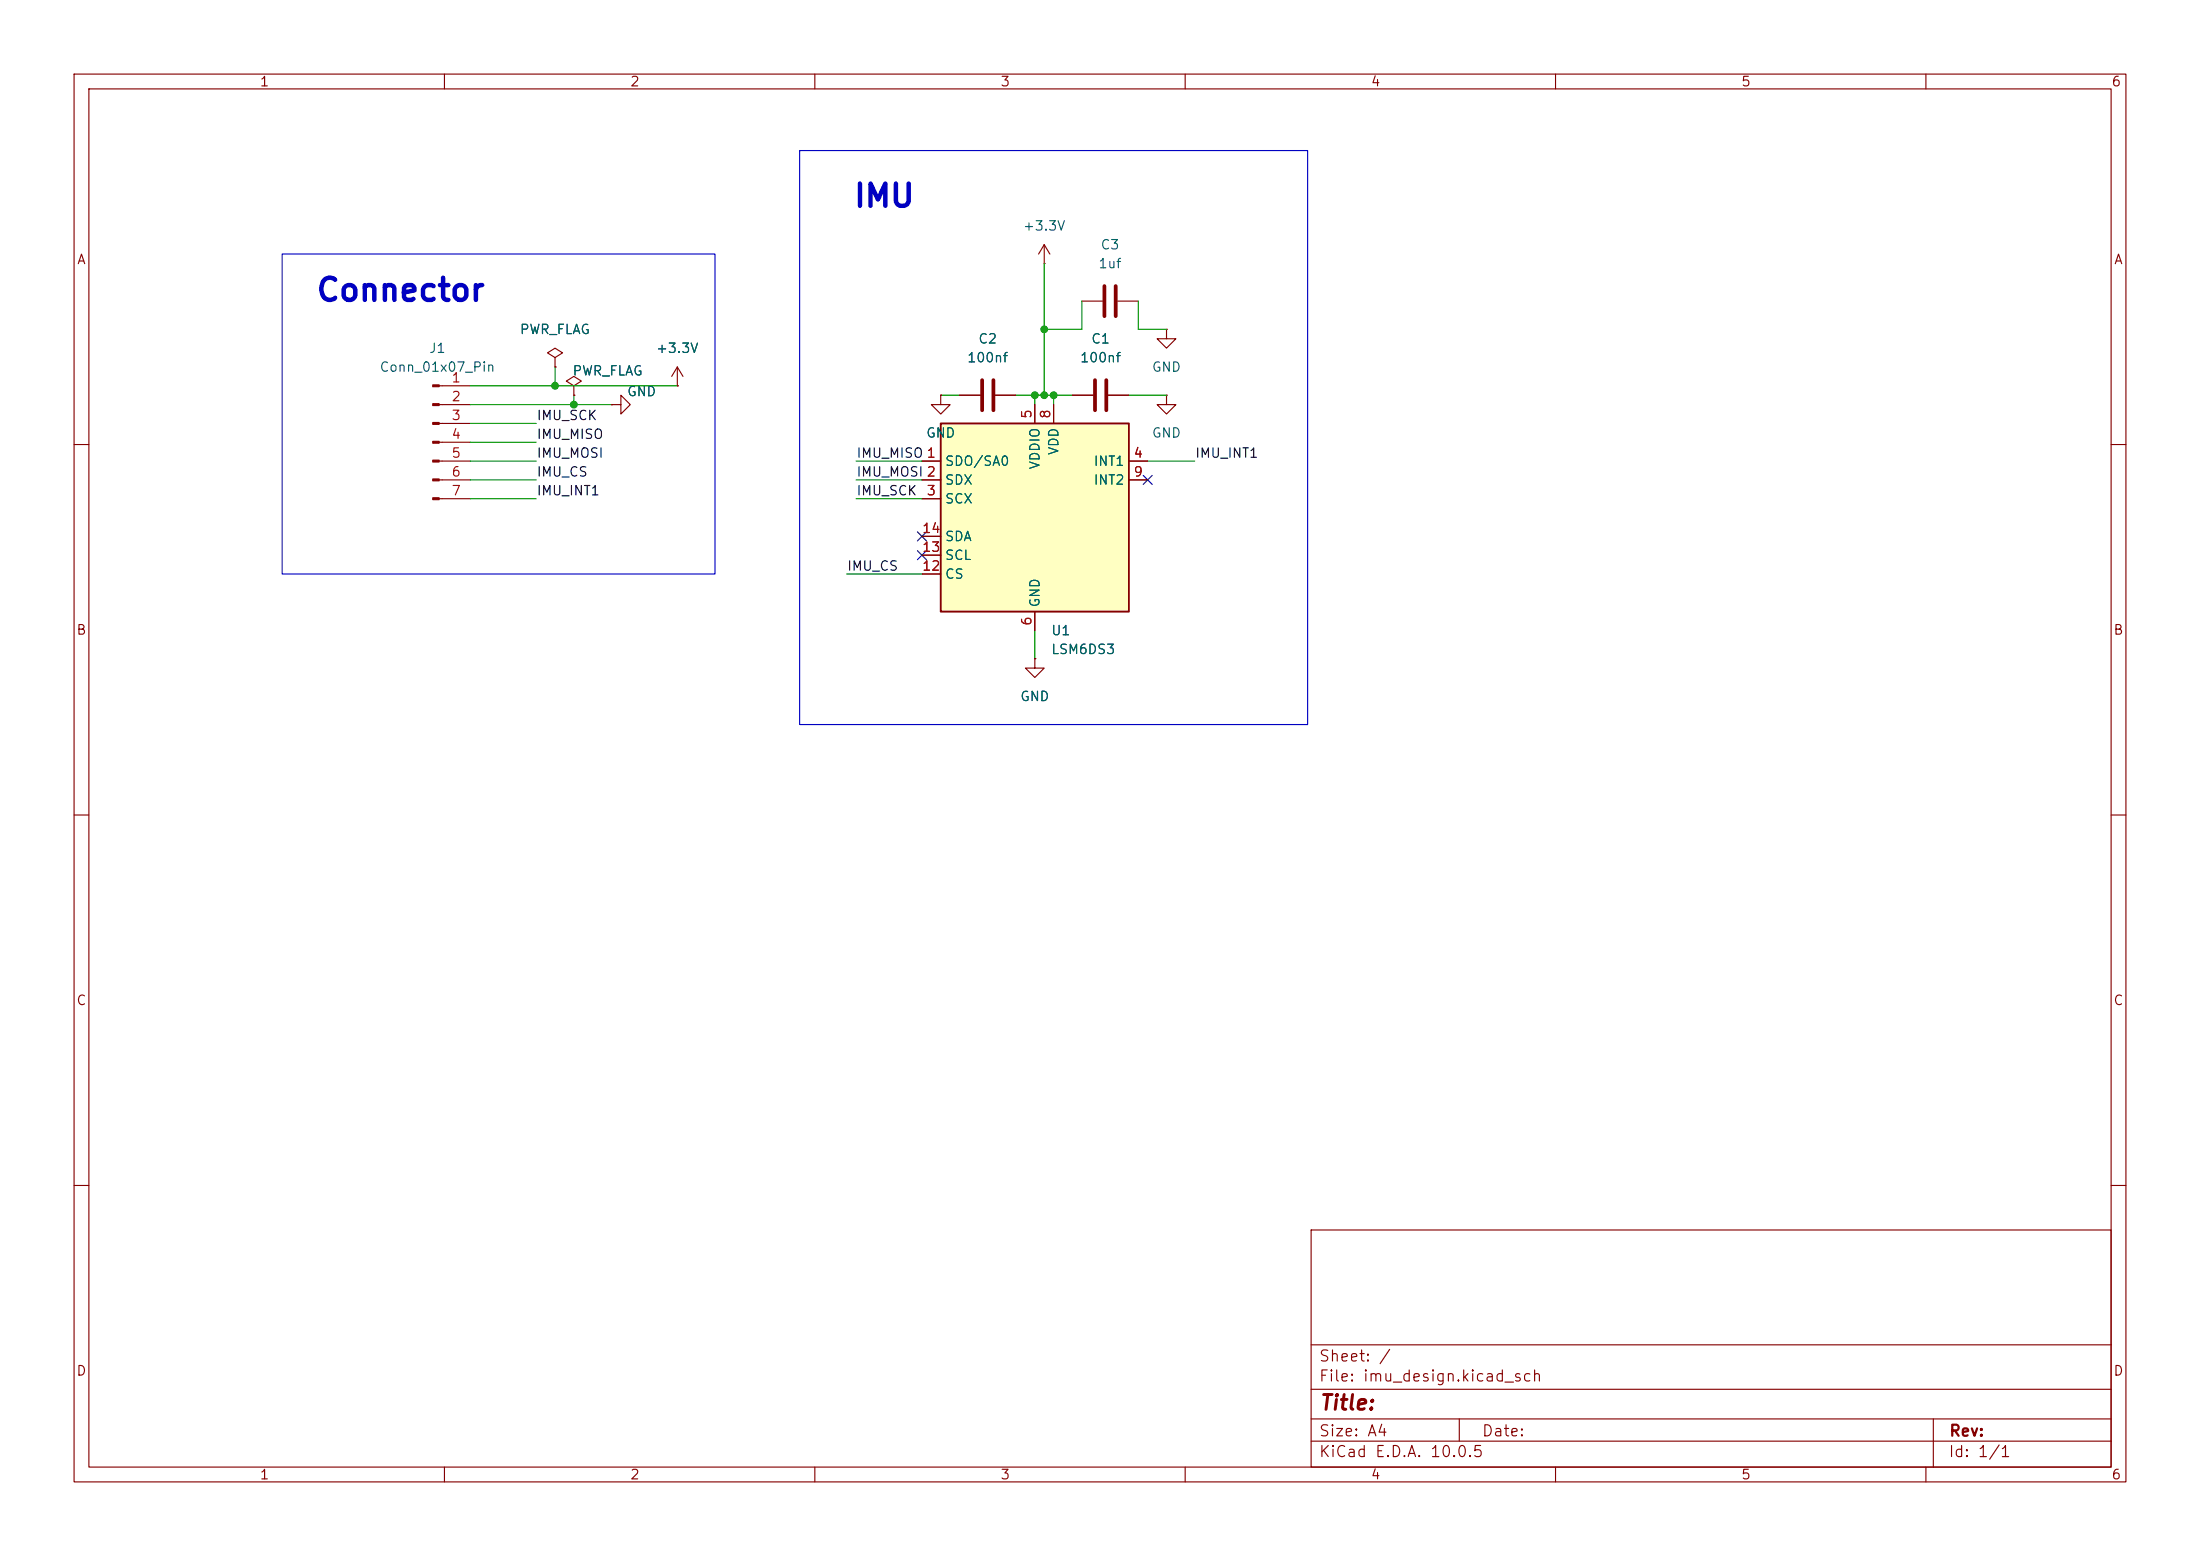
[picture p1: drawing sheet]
(kicad_sch
 (version 20260306)
 (generator "eeschema")
 (generator_version "10.0")
 (paper "A4")
 (lib_symbols
  (symbol "Connector:Conn_01x07_Pin"
   (pin_names
    (offset 1.016) (hide yes)) (exclude_from_sim no) (in_bom yes) (on_board yes)
   (in_pos_files yes)
   (duplicate_pin_numbers_are_jumpers no)
   (property "Reference" "J" (at 0 10.16 0) (show_name no) (do_not_autoplace no) (effects (font (size 1.27 1.27))))
   (property "Value" "Conn_01x07_Pin" (at 0 -10.16 0) (show_name no) (do_not_autoplace no) (effects (font (size 1.27 1.27))))
   (property "Footprint" "" (at 0 0 0) (show_name no) (do_not_autoplace no) (hide yes) (effects (font (size 1.27 1.27))))
   (property "Datasheet" "" (at 0 0 0) (show_name no) (do_not_autoplace no) (hide yes) (effects (font (size 1.27 1.27))))
   (property "Description" "Generic connector, single row, 01x07, script generated" (at 0 0 0) (show_name no) (do_not_autoplace no) (hide yes) (effects (font (size 1.27 1.27))))
   (property "ki_locked" "" (at 0 0 0) (show_name no) (do_not_autoplace no) (effects (font (size 1.27 1.27))))
   (symbol "Conn_01x07_Pin_1_1"
    (rectangle (start 0.8636 7.747) (end 0 7.493) (stroke (width 0.1524) (type default)) (fill (type outline)))
    (rectangle (start 0.8636 5.207) (end 0 4.953) (stroke (width 0.1524) (type default)) (fill (type outline)))
    (rectangle (start 0.8636 2.667) (end 0 2.413) (stroke (width 0.1524) (type default)) (fill (type outline)))
    (rectangle (start 0.8636 0.127) (end 0 -0.127) (stroke (width 0.1524) (type default)) (fill (type outline)))
    (rectangle (start 0.8636 -2.413) (end 0 -2.667) (stroke (width 0.1524) (type default)) (fill (type outline)))
    (rectangle (start 0.8636 -4.953) (end 0 -5.207) (stroke (width 0.1524) (type default)) (fill (type outline)))
    (rectangle (start 0.8636 -7.493) (end 0 -7.747) (stroke (width 0.1524) (type default)) (fill (type outline)))
    (polyline (pts (xy 1.27 7.62) (xy 0.8636 7.62)) (stroke (width 0.1524) (type default)) (fill (type none)))
    (polyline (pts (xy 1.27 5.08) (xy 0.8636 5.08)) (stroke (width 0.1524) (type default)) (fill (type none)))
    (polyline (pts (xy 1.27 2.54) (xy 0.8636 2.54)) (stroke (width 0.1524) (type default)) (fill (type none)))
    (polyline (pts (xy 1.27 0) (xy 0.8636 0)) (stroke (width 0.1524) (type default)) (fill (type none)))
    (polyline (pts (xy 1.27 -2.54) (xy 0.8636 -2.54)) (stroke (width 0.1524) (type default)) (fill (type none)))
    (polyline (pts (xy 1.27 -5.08) (xy 0.8636 -5.08)) (stroke (width 0.1524) (type default)) (fill (type none)))
    (polyline (pts (xy 1.27 -7.62) (xy 0.8636 -7.62)) (stroke (width 0.1524) (type default)) (fill (type none)))
    (pin passive line (at 5.08 7.62 180) (length 3.81) (name "Pin_1" (effects (font (size 1.27 1.27)))) (number "1" (effects (font (size 1.27 1.27)))))
    (pin passive line (at 5.08 5.08 180) (length 3.81) (name "Pin_2" (effects (font (size 1.27 1.27)))) (number "2" (effects (font (size 1.27 1.27)))))
    (pin passive line (at 5.08 2.54 180) (length 3.81) (name "Pin_3" (effects (font (size 1.27 1.27)))) (number "3" (effects (font (size 1.27 1.27)))))
    (pin passive line (at 5.08 0 180) (length 3.81) (name "Pin_4" (effects (font (size 1.27 1.27)))) (number "4" (effects (font (size 1.27 1.27)))))
    (pin passive line (at 5.08 -2.54 180) (length 3.81) (name "Pin_5" (effects (font (size 1.27 1.27)))) (number "5" (effects (font (size 1.27 1.27)))))
    (pin passive line (at 5.08 -5.08 180) (length 3.81) (name "Pin_6" (effects (font (size 1.27 1.27)))) (number "6" (effects (font (size 1.27 1.27)))))
    (pin passive line (at 5.08 -7.62 180) (length 3.81) (name "Pin_7" (effects (font (size 1.27 1.27)))) (number "7" (effects (font (size 1.27 1.27))))))
   (embedded_fonts no))
  (symbol "Device:C"
   (pin_numbers (hide yes))
   (pin_names
    (offset 0.254)) (exclude_from_sim no) (in_bom yes) (on_board yes)
   (in_pos_files yes)
   (duplicate_pin_numbers_are_jumpers no)
   (property "Reference" "C" (at 0.635 2.54 0) (show_name no) (do_not_autoplace no) (effects (font (size 1.27 1.27)) (justify left)))
   (property "Value" "C" (at 0.635 -2.54 0) (show_name no) (do_not_autoplace no) (effects (font (size 1.27 1.27)) (justify left)))
   (property "Footprint" "" (at 0.9652 -3.81 0) (show_name no) (do_not_autoplace no) (hide yes) (effects (font (size 1.27 1.27))))
   (property "Datasheet" "" (at 0 0 0) (show_name no) (do_not_autoplace no) (hide yes) (effects (font (size 1.27 1.27))))
   (property "Description" "Unpolarized capacitor" (at 0 0 0) (show_name no) (do_not_autoplace no) (hide yes) (effects (font (size 1.27 1.27))))
   (symbol "C_0_1"
    (polyline (pts (xy -2.032 0.762) (xy 2.032 0.762)) (stroke (width 0.508) (type default)) (fill (type none)))
    (polyline (pts (xy -2.032 -0.762) (xy 2.032 -0.762)) (stroke (width 0.508) (type default)) (fill (type none))))
   (symbol "C_1_1"
    (pin passive line (at 0 3.81 270) (length 2.794) (name "" (effects (font (size 1.27 1.27)))) (number "1" (effects (font (size 1.27 1.27)))))
    (pin passive line (at 0 -3.81 90) (length 2.794) (name "" (effects (font (size 1.27 1.27)))) (number "2" (effects (font (size 1.27 1.27))))))
   (embedded_fonts no))
  (symbol "Sensor_Motion:LSM6DS3" (exclude_from_sim no) (in_bom yes) (on_board yes)
   (in_pos_files yes)
   (duplicate_pin_numbers_are_jumpers no)
   (property "Reference" "U" (at -11.43 15.24 0) (show_name no) (do_not_autoplace no) (effects (font (size 1.27 1.27)) (justify left)))
   (property "Value" "LSM6DS3" (at -11.43 12.7 0) (show_name no) (do_not_autoplace no) (effects (font (size 1.27 1.27)) (justify left bottom)))
   (property "Footprint" "Package_LGA:LGA-14_3x2.5mm_P0.5mm_LayoutBorder3x4y" (at -10.16 -17.78 0) (show_name no) (do_not_autoplace no) (hide yes) (effects (font (size 1.27 1.27)) (justify left)))
   (property "Datasheet" "https://www.st.com/resource/en/datasheet/lsm6ds3tr-c.pdf" (at 2.54 -16.51 0) (show_name no) (do_not_autoplace no) (hide yes) (effects (font (size 1.27 1.27))))
   (property "Description" "I2C/SPI, iNEMO inertial module: always-on 3D accelerometer and 3D gyroscope" (at 0 0 0) (show_name no) (do_not_autoplace no) (hide yes) (effects (font (size 1.27 1.27))))
   (symbol "LSM6DS3_0_1"
    (rectangle (start -12.7 12.7) (end 12.7 -12.7) (stroke (width 0.254) (type default)) (fill (type background))))
   (symbol "LSM6DS3_1_1"
    (pin bidirectional line (at -15.24 7.62 0) (length 2.54) (name "SDO/SA0" (effects (font (size 1.27 1.27)))) (number "1" (effects (font (size 1.27 1.27)))))
    (pin bidirectional line (at -15.24 5.08 0) (length 2.54) (name "SDX" (effects (font (size 1.27 1.27)))) (number "2" (effects (font (size 1.27 1.27)))))
    (pin input line (at -15.24 2.54 0) (length 2.54) (name "SCX" (effects (font (size 1.27 1.27)))) (number "3" (effects (font (size 1.27 1.27)))))
    (pin output line (at 15.24 7.62 180) (length 2.54) (name "INT1" (effects (font (size 1.27 1.27)))) (number "4" (effects (font (size 1.27 1.27)))))
    (pin power_in line (at 0 15.24 270) (length 2.54) (name "VDDIO" (effects (font (size 1.27 1.27)))) (number "5" (effects (font (size 1.27 1.27)))))
    (pin power_in line (at 0 -15.24 90) (length 2.54) (name "GND" (effects (font (size 1.27 1.27)))) (number "6" (effects (font (size 1.27 1.27)))))
    (pin passive line (at 0 -15.24 90) (length 2.54) (hide yes) (name "GND" (effects (font (size 1.27 1.27)))) (number "7" (effects (font (size 1.27 1.27)))))
    (pin power_in line (at 2.54 15.24 270) (length 2.54) (name "VDD" (effects (font (size 1.27 1.27)))) (number "8" (effects (font (size 1.27 1.27)))))
    (pin output line (at 15.24 5.08 180) (length 2.54) (name "INT2" (effects (font (size 1.27 1.27)))) (number "9" (effects (font (size 1.27 1.27)))))
    (pin no_connect line (at 12.7 -5.08 180) (length 3.81) (hide yes) (name "NC" (effects (font (size 1.27 1.27)))) (number "10" (effects (font (size 1.27 1.27)))))
    (pin no_connect line (at 12.7 -2.54 180) (length 3.81) (hide yes) (name "NC" (effects (font (size 1.27 1.27)))) (number "11" (effects (font (size 1.27 1.27)))))
    (pin input line (at -15.24 -7.62 0) (length 2.54) (name "CS" (effects (font (size 1.27 1.27)))) (number "12" (effects (font (size 1.27 1.27)))))
    (pin input line (at -15.24 -5.08 0) (length 2.54) (name "SCL" (effects (font (size 1.27 1.27)))) (number "13" (effects (font (size 1.27 1.27)))))
    (pin bidirectional line (at -15.24 -2.54 0) (length 2.54) (name "SDA" (effects (font (size 1.27 1.27)))) (number "14" (effects (font (size 1.27 1.27))))))
   (embedded_fonts no))
  (symbol "power:+3.3V"
   (power global)
   (pin_numbers (hide yes))
   (pin_names
    (offset 0) (hide yes)) (exclude_from_sim no) (in_bom yes) (on_board yes)
   (in_pos_files yes)
   (duplicate_pin_numbers_are_jumpers no)
   (property "Reference" "#PWR" (at 0 -3.81 0) (show_name no) (do_not_autoplace no) (hide yes) (effects (font (size 1.27 1.27))))
   (property "Value" "+3.3V" (at 0 3.556 0) (show_name no) (do_not_autoplace no) (effects (font (size 1.27 1.27))))
   (property "Footprint" "" (at 0 0 0) (show_name no) (do_not_autoplace no) (hide yes) (effects (font (size 1.27 1.27))))
   (property "Datasheet" "" (at 0 0 0) (show_name no) (do_not_autoplace no) (hide yes) (effects (font (size 1.27 1.27))))
   (property "Description" "Power symbol creates a global label with name \"+3.3V\"" (at 0 0 0) (show_name no) (do_not_autoplace no) (hide yes) (effects (font (size 1.27 1.27))))
   (symbol "+3.3V_0_1"
    (polyline (pts (xy -0.762 1.27) (xy 0 2.54)) (stroke (width 0) (type default)) (fill (type none)))
    (polyline (pts (xy 0 2.54) (xy 0.762 1.27)) (stroke (width 0) (type default)) (fill (type none)))
    (polyline (pts (xy 0 0) (xy 0 2.54)) (stroke (width 0) (type default)) (fill (type none))))
   (symbol "+3.3V_1_1"
    (pin power_in line (at 0 0 90) (length 0) (name "" (effects (font (size 1.27 1.27)))) (number "1" (effects (font (size 1.27 1.27))))))
   (embedded_fonts no))
  (symbol "power:GND"
   (power global)
   (pin_numbers (hide yes))
   (pin_names
    (offset 0) (hide yes)) (exclude_from_sim no) (in_bom yes) (on_board yes)
   (in_pos_files yes)
   (duplicate_pin_numbers_are_jumpers no)
   (property "Reference" "#PWR" (at 0 -6.35 0) (show_name no) (do_not_autoplace no) (hide yes) (effects (font (size 1.27 1.27))))
   (property "Value" "GND" (at 0 -3.81 0) (show_name no) (do_not_autoplace no) (effects (font (size 1.27 1.27))))
   (property "Footprint" "" (at 0 0 0) (show_name no) (do_not_autoplace no) (hide yes) (effects (font (size 1.27 1.27))))
   (property "Datasheet" "" (at 0 0 0) (show_name no) (do_not_autoplace no) (hide yes) (effects (font (size 1.27 1.27))))
   (property "Description" "Power symbol creates a global label with name \"GND\" , ground" (at 0 0 0) (show_name no) (do_not_autoplace no) (hide yes) (effects (font (size 1.27 1.27))))
   (symbol "GND_0_1"
    (polyline (pts (xy 0 0) (xy 0 -1.27) (xy 1.27 -1.27) (xy 0 -2.54) (xy -1.27 -1.27) (xy 0 -1.27)) (stroke (width 0) (type default)) (fill (type none))))
   (symbol "GND_1_1"
    (pin power_in line (at 0 0 270) (length 0) (name "" (effects (font (size 1.27 1.27)))) (number "1" (effects (font (size 1.27 1.27))))))
   (embedded_fonts no))
  (symbol "power:PWR_FLAG"
   (power global)
   (pin_numbers (hide yes))
   (pin_names
    (offset 0) (hide yes)) (exclude_from_sim no) (in_bom yes) (on_board yes)
   (in_pos_files yes)
   (duplicate_pin_numbers_are_jumpers no)
   (property "Reference" "#FLG" (at 0 1.905 0) (show_name no) (do_not_autoplace no) (hide yes) (effects (font (size 1.27 1.27))))
   (property "Value" "PWR_FLAG" (at 0 3.81 0) (show_name no) (do_not_autoplace no) (effects (font (size 1.27 1.27))))
   (property "Footprint" "" (at 0 0 0) (show_name no) (do_not_autoplace no) (hide yes) (effects (font (size 1.27 1.27))))
   (property "Datasheet" "" (at 0 0 0) (show_name no) (do_not_autoplace no) (hide yes) (effects (font (size 1.27 1.27))))
   (property "Description" "Special symbol for telling ERC where power comes from" (at 0 0 0) (show_name no) (do_not_autoplace no) (hide yes) (effects (font (size 1.27 1.27))))
   (symbol "PWR_FLAG_0_0"
    (pin power_out line (at 0 0 90) (length 0) (name "" (effects (font (size 1.27 1.27)))) (number "1" (effects (font (size 1.27 1.27))))))
   (symbol "PWR_FLAG_0_1"
    (polyline (pts (xy 0 0) (xy 0 1.27) (xy -1.016 1.905) (xy 0 2.54) (xy 1.016 1.905) (xy 0 1.27)) (stroke (width 0) (type default)) (fill (type none))))
   (embedded_fonts no)))
 (rectangle
  (start 107.95 20.32)
  (end 176.53 97.79)
  (stroke (width 0) (type default))
  (fill (type none)))
 (rectangle
  (start 38.1 34.29)
  (end 96.52 77.47)
  (stroke (width 0) (type default))
  (fill (type none)))
 (text "Connector"
  (exclude_from_sim no)
  (at 54.102 39.37 0)
  (effects (font (size 3 3) (thickness 0.6)
    (bold yes))))
 (text "IMU"
  (exclude_from_sim no)
  (at 119.38 26.67 0)
  (effects (font (size 3 3) (thickness 0.6)
    (bold yes))))
 (junction
  (at 142.24 53.34)
  (diameter 0)
  (color 0 0 0 0))
 (junction
  (at 139.7 53.34)
  (diameter 0)
  (color 0 0 0 0))
 (junction
  (at 140.97 53.34)
  (diameter 0)
  (color 0 0 0 0))
 (junction
  (at 77.47 54.61)
  (diameter 0)
  (color 0 0 0 0))
 (junction
  (at 74.93 52.07)
  (diameter 0)
  (color 0 0 0 0))
 (junction
  (at 140.97 44.45)
  (diameter 0)
  (color 0 0 0 0))
 (no_connect
  (at 154.94 64.77))
 (no_connect
  (at 124.46 74.93))
 (no_connect
  (at 124.46 72.39))
 (wire
  (pts (xy 74.93 49.53) (xy 74.93 52.07))
  (stroke (width 0) (type default)))
 (wire
  (pts (xy 63.5 57.15) (xy 72.39 57.15))
  (stroke (width 0) (type default)))
 (wire
  (pts (xy 153.67 44.45) (xy 157.48 44.45))
  (stroke (width 0) (type default)))
 (wire
  (pts (xy 63.5 54.61) (xy 77.47 54.61))
  (stroke (width 0) (type default)))
 (wire
  (pts (xy 140.97 35.56) (xy 140.97 44.45))
  (stroke (width 0) (type default)))
 (wire
  (pts (xy 137.16 53.34) (xy 139.7 53.34))
  (stroke (width 0) (type default)))
 (wire
  (pts (xy 140.97 53.34) (xy 139.7 53.34))
  (stroke (width 0) (type default)))
 (wire
  (pts (xy 77.47 53.34) (xy 77.47 54.61))
  (stroke (width 0) (type default)))
 (wire
  (pts (xy 139.7 53.34) (xy 139.7 54.61))
  (stroke (width 0) (type default)))
 (wire
  (pts (xy 142.24 54.61) (xy 142.24 53.34))
  (stroke (width 0) (type default)))
 (wire
  (pts (xy 77.47 54.61) (xy 82.55 54.61))
  (stroke (width 0) (type default)))
 (wire
  (pts (xy 115.57 67.31) (xy 124.46 67.31))
  (stroke (width 0) (type default)))
 (wire
  (pts (xy 63.5 52.07) (xy 74.93 52.07))
  (stroke (width 0) (type default)))
 (wire
  (pts (xy 146.05 40.64) (xy 146.05 44.45))
  (stroke (width 0) (type default)))
 (wire
  (pts (xy 142.24 53.34) (xy 144.78 53.34))
  (stroke (width 0) (type default)))
 (wire
  (pts (xy 74.93 52.07) (xy 91.44 52.07))
  (stroke (width 0) (type default)))
 (wire
  (pts (xy 63.5 64.77) (xy 72.39 64.77))
  (stroke (width 0) (type default)))
 (wire
  (pts (xy 115.57 64.77) (xy 124.46 64.77))
  (stroke (width 0) (type default)))
 (wire
  (pts (xy 153.67 40.64) (xy 153.67 44.45))
  (stroke (width 0) (type default)))
 (wire
  (pts (xy 140.97 44.45) (xy 140.97 53.34))
  (stroke (width 0) (type default)))
 (wire
  (pts (xy 63.5 67.31) (xy 72.39 67.31))
  (stroke (width 0) (type default)))
 (wire
  (pts (xy 63.5 62.23) (xy 72.39 62.23))
  (stroke (width 0) (type default)))
 (wire
  (pts (xy 63.5 59.69) (xy 72.39 59.69))
  (stroke (width 0) (type default)))
 (wire
  (pts (xy 152.4 53.34) (xy 157.48 53.34))
  (stroke (width 0) (type default)))
 (wire
  (pts (xy 140.97 44.45) (xy 146.05 44.45))
  (stroke (width 0) (type default)))
 (wire
  (pts (xy 127 53.34) (xy 129.54 53.34))
  (stroke (width 0) (type default)))
 (wire
  (pts (xy 139.7 85.09) (xy 139.7 88.9))
  (stroke (width 0) (type default)))
 (wire
  (pts (xy 114.3 77.47) (xy 124.46 77.47))
  (stroke (width 0) (type default)))
 (wire
  (pts (xy 154.94 62.23) (xy 161.29 62.23))
  (stroke (width 0) (type default)))
 (wire
  (pts (xy 115.57 62.23) (xy 124.46 62.23))
  (stroke (width 0) (type default)))
 (wire
  (pts (xy 142.24 53.34) (xy 140.97 53.34))
  (stroke (width 0) (type default)))
 (label "IMU_SCK"
  (at 72.39 57.15 0)
  (effects (font (size 1.27 1.27)) (justify left bottom)))
 (label "IMU_INT1"
  (at 72.39 67.31 0)
  (effects (font (size 1.27 1.27)) (justify left bottom)))
 (label "IMU_CS"
  (at 72.39 64.77 0)
  (effects (font (size 1.27 1.27)) (justify left bottom)))
 (label "IMU_MOSI"
  (at 115.57 64.77 0)
  (effects (font (size 1.27 1.27)) (justify left bottom)))
 (label "IMU_MISO"
  (at 115.57 62.23 0)
  (effects (font (size 1.27 1.27)) (justify left bottom)))
 (label "IMU_SCK"
  (at 115.57 67.31 0)
  (effects (font (size 1.27 1.27)) (justify left bottom)))
 (label "IMU_MOSI"
  (at 72.39 62.23 0)
  (effects (font (size 1.27 1.27)) (justify left bottom)))
 (label "IMU_MISO"
  (at 72.39 59.69 0)
  (effects (font (size 1.27 1.27)) (justify left bottom)))
 (label "IMU_CS"
  (at 114.3 77.47 0)
  (effects (font (size 1.27 1.27)) (justify left bottom)))
 (label "IMU_INT1"
  (at 161.29 62.23 0)
  (effects (font (size 1.27 1.27)) (justify left bottom)))
 (symbol
  (lib_id "power:PWR_FLAG")
  (at 74.93 49.53 0)
  (unit 1)
  (body_style 1)
  (exclude_from_sim no)
  (in_bom yes)
  (on_board yes)
  (in_pos_files yes)
  (dnp no)
  (fields_autoplaced yes)
  (property "Reference" "#FLG01" (at 74.93 47.625 0) (hide yes) (show_name no) (do_not_autoplace no) (effects (font (size 1.27 1.27))))
  (property "Value" "PWR_FLAG" (at 74.93 44.45 0) (show_name no) (do_not_autoplace no) (effects (font (size 1.27 1.27))))
  (property "Footprint" "" (at 74.93 49.53 0) (hide yes) (show_name no) (do_not_autoplace no) (effects (font (size 1.27 1.27))))
  (property "Datasheet" "" (at 74.93 49.53 0) (hide yes) (show_name no) (do_not_autoplace no) (effects (font (size 1.27 1.27))))
  (property "Description" "Special symbol for telling ERC where power comes from" (at 74.93 49.53 0) (hide yes) (show_name no) (do_not_autoplace no) (effects (font (size 1.27 1.27))))
  (pin "1"))
 (symbol
  (lib_id "power:GND")
  (at 157.48 53.34 0)
  (unit 1)
  (body_style 1)
  (exclude_from_sim no)
  (in_bom yes)
  (on_board yes)
  (in_pos_files yes)
  (dnp no)
  (fields_autoplaced yes)
  (property "Reference" "#PWR04" (at 157.48 59.69 0) (hide yes) (show_name no) (do_not_autoplace no) (effects (font (size 1.27 1.27))))
  (property "Value" "GND" (at 157.48 58.42 0) (show_name no) (do_not_autoplace no) (effects (font (size 1.27 1.27))))
  (property "Footprint" "" (at 157.48 53.34 0) (hide yes) (show_name no) (do_not_autoplace no) (effects (font (size 1.27 1.27))))
  (property "Datasheet" "" (at 157.48 53.34 0) (hide yes) (show_name no) (do_not_autoplace no) (effects (font (size 1.27 1.27))))
  (property "Description" "Power symbol creates a global label with name \"GND\" , ground" (at 157.48 53.34 0) (hide yes) (show_name no) (do_not_autoplace no) (effects (font (size 1.27 1.27))))
  (pin "1"))
 (symbol
  (lib_id "Sensor_Motion:LSM6DS3")
  (at 139.7 69.85 0)
  (unit 1)
  (body_style 1)
  (exclude_from_sim no)
  (in_bom yes)
  (on_board yes)
  (in_pos_files yes)
  (dnp no)
  (fields_autoplaced yes)
  (property "Reference" "U1" (at 141.8433 85.09 0) (show_name no) (do_not_autoplace no) (effects (font (size 1.27 1.27)) (justify left)))
  (property "Value" "LSM6DS3" (at 141.8433 87.63 0) (show_name no) (do_not_autoplace no) (effects (font (size 1.27 1.27)) (justify left)))
  (property "Footprint" "Package_LGA:LGA-14_3x2.5mm_P0.5mm_LayoutBorder3x4y" (at 129.54 87.63 0) (hide yes) (show_name no) (do_not_autoplace no) (effects (font (size 1.27 1.27)) (justify left)))
  (property "Datasheet" "https://www.st.com/resource/en/datasheet/lsm6ds3tr-c.pdf" (at 142.24 86.36 0) (hide yes) (show_name no) (do_not_autoplace no) (effects (font (size 1.27 1.27))))
  (property "Description" "I2C/SPI, iNEMO inertial module: always-on 3D accelerometer and 3D gyroscope" (at 139.7 69.85 0) (hide yes) (show_name no) (do_not_autoplace no) (effects (font (size 1.27 1.27))))
  (pin "9")
  (pin "14")
  (pin "7")
  (pin "8")
  (pin "4")
  (pin "2")
  (pin "13")
  (pin "6")
  (pin "5")
  (pin "3")
  (pin "10")
  (pin "11")
  (pin "1")
  (pin "12"))
 (symbol
  (lib_id "power:+3.3V")
  (at 140.97 35.56 0)
  (unit 1)
  (body_style 1)
  (exclude_from_sim no)
  (in_bom yes)
  (on_board yes)
  (in_pos_files yes)
  (dnp no)
  (fields_autoplaced yes)
  (property "Reference" "#PWR02" (at 140.97 39.37 0) (hide yes) (show_name no) (do_not_autoplace no) (effects (font (size 1.27 1.27))))
  (property "Value" "+3.3V" (at 140.97 30.48 0) (show_name no) (do_not_autoplace no) (effects (font (size 1.27 1.27))))
  (property "Footprint" "" (at 140.97 35.56 0) (hide yes) (show_name no) (do_not_autoplace no) (effects (font (size 1.27 1.27))))
  (property "Datasheet" "" (at 140.97 35.56 0) (hide yes) (show_name no) (do_not_autoplace no) (effects (font (size 1.27 1.27))))
  (property "Description" "Power symbol creates a global label with name \"+3.3V\"" (at 140.97 35.56 0) (hide yes) (show_name no) (do_not_autoplace no) (effects (font (size 1.27 1.27))))
  (pin "1"))
 (symbol
  (lib_id "Device:C")
  (at 148.59 53.34 90)
  (unit 1)
  (body_style 1)
  (exclude_from_sim no)
  (in_bom yes)
  (on_board yes)
  (in_pos_files yes)
  (dnp no)
  (fields_autoplaced yes)
  (property "Reference" "C1" (at 148.59 45.72 90) (show_name no) (do_not_autoplace no) (effects (font (size 1.27 1.27))))
  (property "Value" "100nf" (at 148.59 48.26 90) (show_name no) (do_not_autoplace no) (effects (font (size 1.27 1.27))))
  (property "Footprint" "Capacitor_SMD:C_0603_1608Metric" (at 152.4 52.3748 0) (hide yes) (show_name no) (do_not_autoplace no) (effects (font (size 1.27 1.27))))
  (property "Datasheet" "" (at 148.59 53.34 0) (hide yes) (show_name no) (do_not_autoplace no) (effects (font (size 1.27 1.27))))
  (property "Description" "Unpolarized capacitor" (at 148.59 53.34 0) (hide yes) (show_name no) (do_not_autoplace no) (effects (font (size 1.27 1.27))))
  (pin "1")
  (pin "2"))
 (symbol
  (lib_id "Device:C")
  (at 133.35 53.34 90)
  (unit 1)
  (body_style 1)
  (exclude_from_sim no)
  (in_bom yes)
  (on_board yes)
  (in_pos_files yes)
  (dnp no)
  (fields_autoplaced yes)
  (property "Reference" "C2" (at 133.35 45.72 90) (show_name no) (do_not_autoplace no) (effects (font (size 1.27 1.27))))
  (property "Value" "100nf" (at 133.35 48.26 90) (show_name no) (do_not_autoplace no) (effects (font (size 1.27 1.27))))
  (property "Footprint" "Capacitor_SMD:C_0603_1608Metric" (at 137.16 52.3748 0) (hide yes) (show_name no) (do_not_autoplace no) (effects (font (size 1.27 1.27))))
  (property "Datasheet" "" (at 133.35 53.34 0) (hide yes) (show_name no) (do_not_autoplace no) (effects (font (size 1.27 1.27))))
  (property "Description" "Unpolarized capacitor" (at 133.35 53.34 0) (hide yes) (show_name no) (do_not_autoplace no) (effects (font (size 1.27 1.27))))
  (pin "2")
  (pin "1"))
 (symbol
  (lib_id "power:GND")
  (at 82.55 54.61 90)
  (unit 1)
  (body_style 1)
  (exclude_from_sim no)
  (in_bom yes)
  (on_board yes)
  (in_pos_files yes)
  (dnp no)
  (property "Reference" "#PWR07" (at 88.9 54.61 0) (hide yes) (show_name no) (do_not_autoplace no) (effects (font (size 1.27 1.27))))
  (property "Value" "GND" (at 84.582 52.832 90) (show_name no) (do_not_autoplace no) (effects (font (size 1.27 1.27)) (justify right)))
  (property "Footprint" "" (at 82.55 54.61 0) (hide yes) (show_name no) (do_not_autoplace no) (effects (font (size 1.27 1.27))))
  (property "Datasheet" "" (at 82.55 54.61 0) (hide yes) (show_name no) (do_not_autoplace no) (effects (font (size 1.27 1.27))))
  (property "Description" "Power symbol creates a global label with name \"GND\" , ground" (at 82.55 54.61 0) (hide yes) (show_name no) (do_not_autoplace no) (effects (font (size 1.27 1.27))))
  (pin "1"))
 (symbol
  (lib_id "power:PWR_FLAG")
  (at 77.47 53.34 0)
  (unit 1)
  (body_style 1)
  (exclude_from_sim no)
  (in_bom yes)
  (on_board yes)
  (in_pos_files yes)
  (dnp no)
  (property "Reference" "#FLG02" (at 77.47 51.435 0) (hide yes) (show_name no) (do_not_autoplace no) (effects (font (size 1.27 1.27))))
  (property "Value" "PWR_FLAG" (at 82.042 50.038 0) (show_name no) (do_not_autoplace no) (effects (font (size 1.27 1.27))))
  (property "Footprint" "" (at 77.47 53.34 0) (hide yes) (show_name no) (do_not_autoplace no) (effects (font (size 1.27 1.27))))
  (property "Datasheet" "" (at 77.47 53.34 0) (hide yes) (show_name no) (do_not_autoplace no) (effects (font (size 1.27 1.27))))
  (property "Description" "Special symbol for telling ERC where power comes from" (at 77.47 53.34 0) (hide yes) (show_name no) (do_not_autoplace no) (effects (font (size 1.27 1.27))))
  (pin "1"))
 (symbol
  (lib_id "Connector:Conn_01x07_Pin")
  (at 58.42 59.69 0)
  (unit 1)
  (body_style 1)
  (exclude_from_sim no)
  (in_bom yes)
  (on_board yes)
  (in_pos_files yes)
  (dnp no)
  (fields_autoplaced yes)
  (property "Reference" "J1" (at 59.055 46.99 0) (show_name no) (do_not_autoplace no) (effects (font (size 1.27 1.27))))
  (property "Value" "Conn_01x07_Pin" (at 59.055 49.53 0) (show_name no) (do_not_autoplace no) (effects (font (size 1.27 1.27))))
  (property "Footprint" "Connector_JST:JST_PH_B7B-PH-K_1x07_P2.00mm_Vertical" (at 58.42 59.69 0) (hide yes) (show_name no) (do_not_autoplace no) (effects (font (size 1.27 1.27))))
  (property "Datasheet" "" (at 58.42 59.69 0) (hide yes) (show_name no) (do_not_autoplace no) (effects (font (size 1.27 1.27))))
  (property "Description" "Generic connector, single row, 01x07, script generated" (at 58.42 59.69 0) (hide yes) (show_name no) (do_not_autoplace no) (effects (font (size 1.27 1.27))))
  (pin "3")
  (pin "6")
  (pin "1")
  (pin "2")
  (pin "4")
  (pin "7")
  (pin "5"))
 (symbol
  (lib_id "power:GND")
  (at 127 53.34 0)
  (unit 1)
  (body_style 1)
  (exclude_from_sim no)
  (in_bom yes)
  (on_board yes)
  (in_pos_files yes)
  (dnp no)
  (fields_autoplaced yes)
  (property "Reference" "#PWR05" (at 127 59.69 0) (hide yes) (show_name no) (do_not_autoplace no) (effects (font (size 1.27 1.27))))
  (property "Value" "GND" (at 127 58.42 0) (show_name no) (do_not_autoplace no) (effects (font (size 1.27 1.27))))
  (property "Footprint" "" (at 127 53.34 0) (hide yes) (show_name no) (do_not_autoplace no) (effects (font (size 1.27 1.27))))
  (property "Datasheet" "" (at 127 53.34 0) (hide yes) (show_name no) (do_not_autoplace no) (effects (font (size 1.27 1.27))))
  (property "Description" "Power symbol creates a global label with name \"GND\" , ground" (at 127 53.34 0) (hide yes) (show_name no) (do_not_autoplace no) (effects (font (size 1.27 1.27))))
  (pin "1"))
 (symbol
  (lib_id "power:GND")
  (at 157.48 44.45 0)
  (unit 1)
  (body_style 1)
  (exclude_from_sim no)
  (in_bom yes)
  (on_board yes)
  (in_pos_files yes)
  (dnp no)
  (fields_autoplaced yes)
  (property "Reference" "#PWR03" (at 157.48 50.8 0) (hide yes) (show_name no) (do_not_autoplace no) (effects (font (size 1.27 1.27))))
  (property "Value" "GND" (at 157.48 49.53 0) (show_name no) (do_not_autoplace no) (effects (font (size 1.27 1.27))))
  (property "Footprint" "" (at 157.48 44.45 0) (hide yes) (show_name no) (do_not_autoplace no) (effects (font (size 1.27 1.27))))
  (property "Datasheet" "" (at 157.48 44.45 0) (hide yes) (show_name no) (do_not_autoplace no) (effects (font (size 1.27 1.27))))
  (property "Description" "Power symbol creates a global label with name \"GND\" , ground" (at 157.48 44.45 0) (hide yes) (show_name no) (do_not_autoplace no) (effects (font (size 1.27 1.27))))
  (pin "1"))
 (symbol
  (lib_id "power:GND")
  (at 139.7 88.9 0)
  (unit 1)
  (body_style 1)
  (exclude_from_sim no)
  (in_bom yes)
  (on_board yes)
  (in_pos_files yes)
  (dnp no)
  (fields_autoplaced yes)
  (property "Reference" "#PWR01" (at 139.7 95.25 0) (hide yes) (show_name no) (do_not_autoplace no) (effects (font (size 1.27 1.27))))
  (property "Value" "GND" (at 139.7 93.98 0) (show_name no) (do_not_autoplace no) (effects (font (size 1.27 1.27))))
  (property "Footprint" "" (at 139.7 88.9 0) (hide yes) (show_name no) (do_not_autoplace no) (effects (font (size 1.27 1.27))))
  (property "Datasheet" "" (at 139.7 88.9 0) (hide yes) (show_name no) (do_not_autoplace no) (effects (font (size 1.27 1.27))))
  (property "Description" "Power symbol creates a global label with name \"GND\" , ground" (at 139.7 88.9 0) (hide yes) (show_name no) (do_not_autoplace no) (effects (font (size 1.27 1.27))))
  (pin "1"))
 (symbol
  (lib_id "power:+3.3V")
  (at 91.44 52.07 0)
  (unit 1)
  (body_style 1)
  (exclude_from_sim no)
  (in_bom yes)
  (on_board yes)
  (in_pos_files yes)
  (dnp no)
  (fields_autoplaced yes)
  (property "Reference" "#PWR06" (at 91.44 55.88 0) (hide yes) (show_name no) (do_not_autoplace no) (effects (font (size 1.27 1.27))))
  (property "Value" "+3.3V" (at 91.44 46.99 0) (show_name no) (do_not_autoplace no) (effects (font (size 1.27 1.27))))
  (property "Footprint" "" (at 91.44 52.07 0) (hide yes) (show_name no) (do_not_autoplace no) (effects (font (size 1.27 1.27))))
  (property "Datasheet" "" (at 91.44 52.07 0) (hide yes) (show_name no) (do_not_autoplace no) (effects (font (size 1.27 1.27))))
  (property "Description" "Power symbol creates a global label with name \"+3.3V\"" (at 91.44 52.07 0) (hide yes) (show_name no) (do_not_autoplace no) (effects (font (size 1.27 1.27))))
  (pin "1"))
 (symbol
  (lib_id "Device:C")
  (at 149.86 40.64 90)
  (unit 1)
  (body_style 1)
  (exclude_from_sim no)
  (in_bom yes)
  (on_board yes)
  (in_pos_files yes)
  (dnp no)
  (fields_autoplaced yes)
  (property "Reference" "C3" (at 149.86 33.02 90) (show_name no) (do_not_autoplace no) (effects (font (size 1.27 1.27))))
  (property "Value" "1uf" (at 149.86 35.56 90) (show_name no) (do_not_autoplace no) (effects (font (size 1.27 1.27))))
  (property "Footprint" "Capacitor_SMD:C_0603_1608Metric" (at 153.67 39.6748 0) (hide yes) (show_name no) (do_not_autoplace no) (effects (font (size 1.27 1.27))))
  (property "Datasheet" "" (at 149.86 40.64 0) (hide yes) (show_name no) (do_not_autoplace no) (effects (font (size 1.27 1.27))))
  (property "Description" "Unpolarized capacitor" (at 149.86 40.64 0) (hide yes) (show_name no) (do_not_autoplace no) (effects (font (size 1.27 1.27))))
  (pin "1")
  (pin "2"))
 (sheet_instances
  (path ""
   (page "1")))
 (embedded_fonts no))
